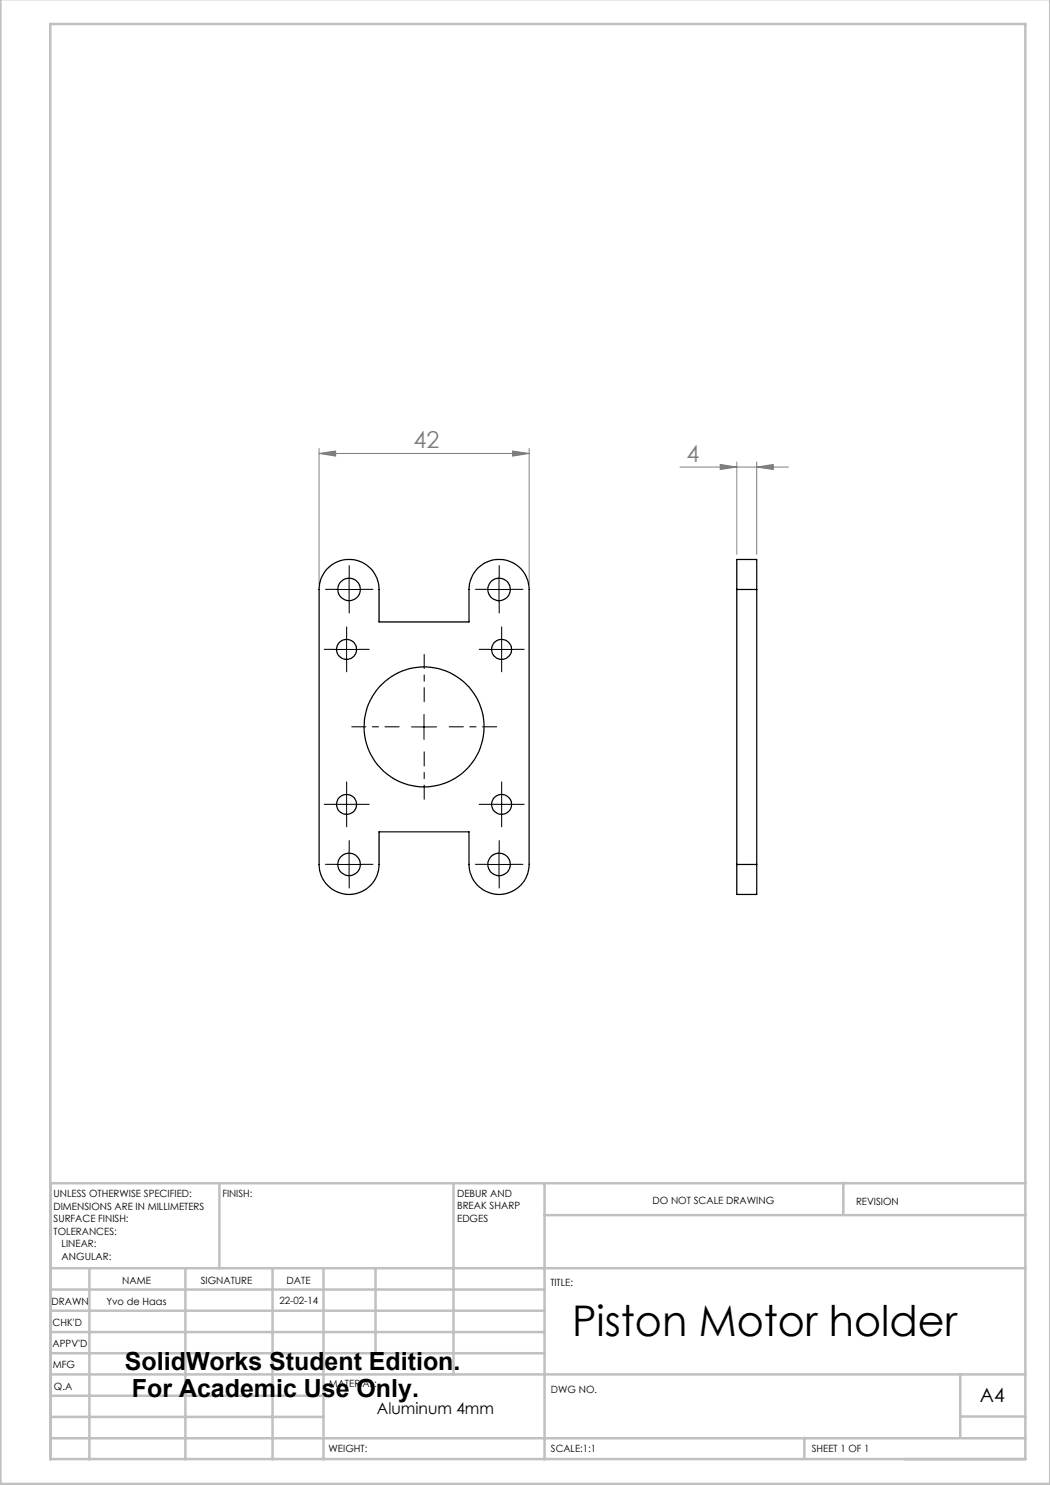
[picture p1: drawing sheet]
<svg xmlns="http://www.w3.org/2000/svg" width="210mm" height="297mm" viewBox="0 0 210 297" stroke-linecap="round" stroke-linejoin="round" font-family="sans-serif">
<path d="M63.8 90.7l3.3-.5v1zM63.8 89.7v27.2M63.8 90.7h42M102.5 90.2l3.3 .5-3.3 .5zM105.8 89.7v27.2M136 93.4h21.7M144 92.9l3.4 .5-3.4 .5zM147.4 92.4v18.5M151.3 93.4l3.4-.5v1zM151.3 92.4v18.5" fill="none" stroke="#808080" stroke-width=".2"/>
<g fill="none" stroke="#000" stroke-width=".2" stroke-dasharray="15.2 1.3 1.3 1.3">
<path d="M67.3 117.9h-2.2M69.8 115.4v-2.3M72.3 117.9h2.3M97.3 117.9h-2.2M99.8 115.4v-2.3M102.3 117.9h2.3M66.8 129.9h-2M69.3 127.4v-2M69.3 132.4v2M69.8 120.4v2.2M71.8 129.9h2M97.8 129.9h-2"/>
<path d="M99.8 120.4v2.2M100.3 127.4v-2M100.3 132.4v2M102.8 129.9h2M69.3 158.4v-2M100.3 158.4v-2M66.8 160.9h-2M67.3 172.9h-2.2M69.3 163.4v2M69.8 170.4v-2.3M69.8 175.4v2.2M71.8 160.9h2"/>
<path d="M72.3 172.9h2.3M97.3 172.9h-2.2M97.8 160.9h-2M99.8 170.4v-2.3M99.8 175.4v2.2M100.3 163.4v2M102.3 172.9h2.3M102.8 160.9h2"/>
</g>
<path d="M79.8 145.4h-9.5M84.8 140.4v-9.5M84.8 150.4v9.5M89.8 145.4h9.5" fill="none" stroke="#000" stroke-width=".2" stroke-dasharray="15.2 1.3 1.3 1.3" stroke-dashoffset="12.4"/>
<g fill="none" stroke="#000" stroke-width=".2">
<path d="M67.3 117.9h5M69.8 115.4v5M97.3 117.9h5M99.8 115.4v5M66.8 129.9h5M69.3 127.4v5M97.8 129.9h5M100.3 127.4v5M69.3 158.4v5M82.3 145.4h5M84.8 142.9v5M100.3 158.4v5"/>
<path d="M66.8 160.9h5M67.3 172.9h5M69.8 170.4v5M97.3 172.9h5M97.8 160.9h5M99.8 170.4v5"/>
</g>
<g fill="none" stroke="#c0c0c0" stroke-width=".5">
<path d="M.1 -.1v296.9h209.9v-296.9M10.1 4.8h195v287h-195zM43.9 236.6v17M90.7 236.6v38.3M108.9 236.6v55.3M168.7 236.6v6.3M205.1 236.6h-195v55.3M10.1 253.6h195M10.1 257.9h98.8M17.9 253.6v38.3M37.1 253.6v38.3M54.5 253.6v38.3"/>
<path d="M64.7 253.6v38.3M75.1 253.6v17M108.9 243h96.2M10.1 270.6h98.8M10.1 266.4h98.8M10.1 262.1h98.8M10.1 279.1h54.6M10.1 274.9h195M192.1 274.8v12.7M10.1 287.7h195M10.1 283.4h54.6M160.9 287.5v4.3"/>
<path d="M192.1 283.3h13"/>
</g>
<g fill="#808080">
<path d="M102.5 90.2l3.3 .5-3.3 .5zM63.8 90.7l3.3-.5v1z"/>
<path d="M144 92.9l3.4 .5-3.4 .5zM151.3 93.4l3.4-.5v1z"/>
</g>
<g fill="none" stroke="#000" stroke-width=".25">
<path d="M65.5 113.7a6 6 0 0 1 6.6-1.4 6 6 0 0 1 3.7 5.6v6.5h18v-6.5a6 6 0 0 1 6-6 6 6 0 0 1 6 6v55a6 6 0 0 1-6 6 6 6 0 0 1-6-6v-6.5h-18v6.5a6 6 0 0 1-6 6 6 6 0 0 1-6-6v-55a5.9 5.9 0 0 1 1.7-4.2zM147.4 117.9v-6h3.9v6M147.4 117.9h3.9M147.4 117.9v55M151.3 117.9v55M147.4 172.9v6h3.9v-6M147.4 172.9h3.9"/>
<circle cx="69.8" cy="117.9" r="2.25"/>
<circle cx="99.8" cy="117.9" r="2.24"/>
<circle cx="69.3" cy="129.9" r="2"/>
<circle cx="100.3" cy="129.9" r="2"/>
<circle cx="84.8" cy="145.4" r="12"/>
<circle cx="69.3" cy="160.9" r="2.01"/>
<circle cx="69.8" cy="172.9" r="2.25"/>
<circle cx="99.8" cy="172.9" r="2.24"/>
<circle cx="100.3" cy="160.9" r="2.01"/>
</g>
<text font-size="8.5" x="114.4" y="267.2">Piston Motor holder</text>
<g font-size="5">
<text x="25" y="273.9">SolidWorks Student Edition.</text>
<text x="26.4" y="279.4">For Academic Use Only.</text>
</g>
<g font-size="4.7" fill="#808080">
<text x="82.7" y="89.7">42</text>
<text x="137.3" y="92.4">4</text>
</g>
<text font-size="3.9" x="196" y="280.4">A4</text>
<text font-size="3.2" x="75.4" y="282.8">Aluminum 4mm</text>
<g font-size="2">
<text x="10.7" y="239.5">UNLESS OTHERWISE SPECIFIED:</text>
<text x="44.5" y="239.5">FINISH:</text>
<text x="91.4" y="239.4">DEBUR AND</text>
<text x="10.7" y="242">DIMENSIONS ARE IN MILLIMETERS</text>
<text x="10.7" y="244.5">SURFACE FINISH:</text>
<text x="91.4" y="241.9">BREAK SHARP</text>
<text x="91.4" y="244.4">EDGES</text>
<text x="130.5" y="240.8">DO NOT SCALE DRAWING</text>
<text x="171.2" y="241">REVISION</text>
<text x="10.7" y="247">TOLERANCES:</text>
<text x="12.3" y="249.5">LINEAR:</text>
<text x="12.3" y="252">ANGULAR:</text>
<text x="24.4" y="256.9">NAME</text>
<text x="40.1" y="256.8">SIGNATURE</text>
<text x="57.3" y="256.8">DATE</text>
<text x="110.1" y="257.1">TITLE:</text>
<text x="10.3" y="260.9">DRAWN</text>
<text x="21.3" y="261">Yvo de Haas</text>
<text x="55.9" y="260.8">22-02-14</text>
<text x="10.5" y="269.3">APPV'D</text>
<text x="10.5" y="265.2">CHK'D</text>
<text x="10.6" y="273.6">MFG</text>
<text x="10.8" y="278">Q.A</text>
<text x="65.8" y="277.4">MATERIAL:</text>
<text x="110.2" y="278.5">DWG NO.</text>
<text x="65.7" y="290.4">WEIGHT:</text>
<text x="110.2" y="290.5">SCALE:1:1</text>
<text x="162.4" y="290.4">SHEET 1 OF 1</text>
</g>
</svg>
